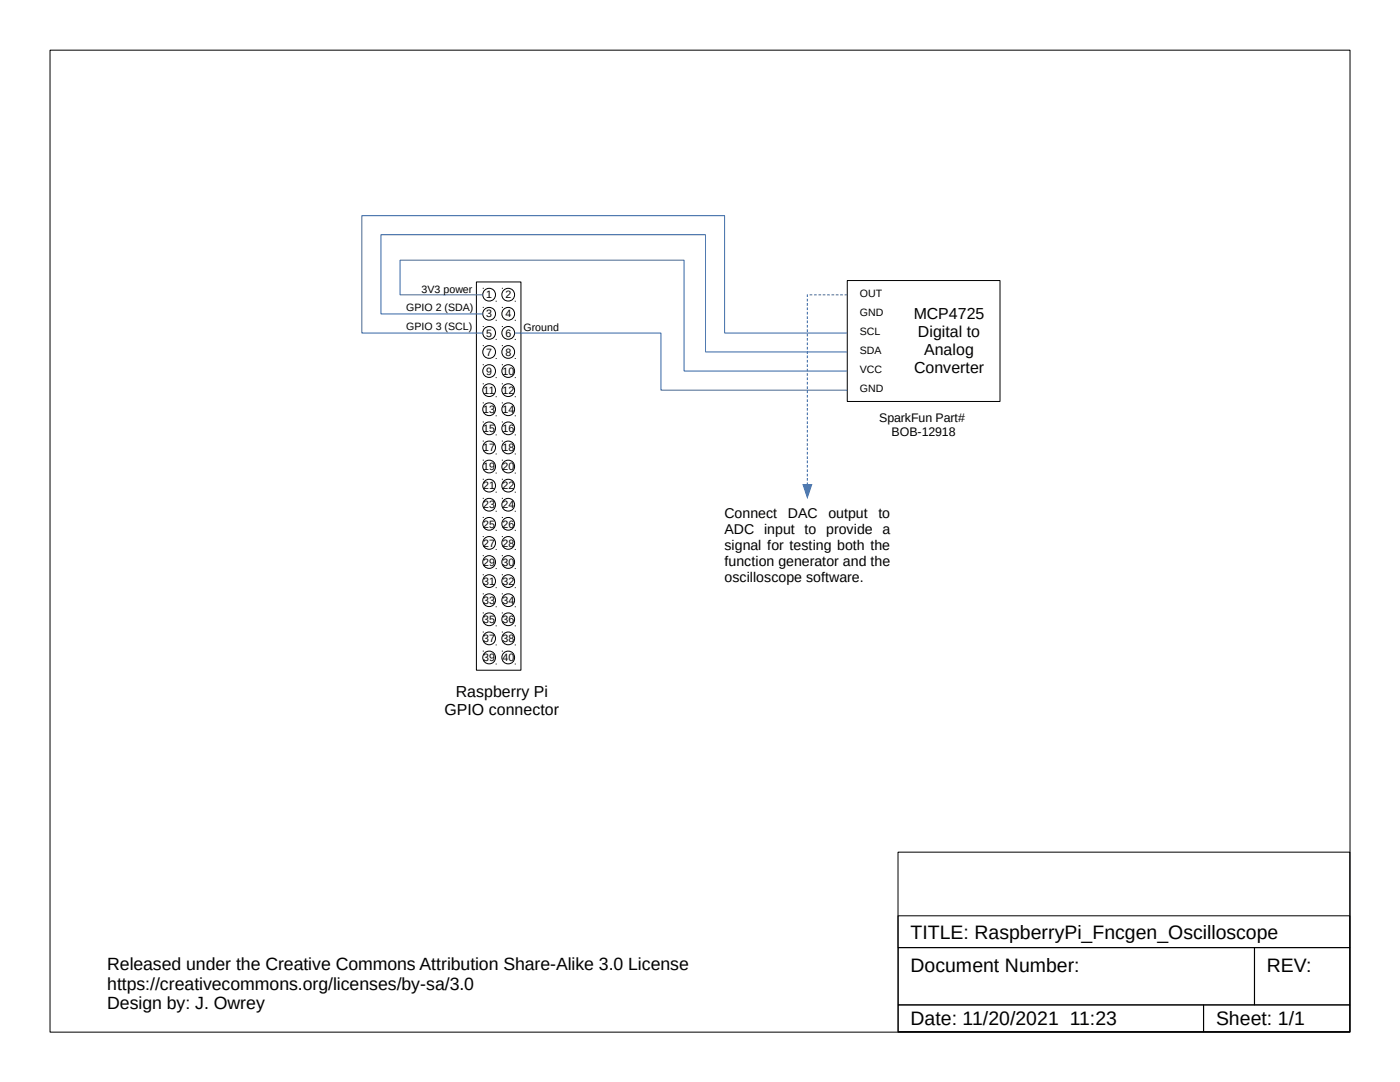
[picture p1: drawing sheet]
<svg xmlns="http://www.w3.org/2000/svg" width="279mm" height="216mm" viewBox="0 0 279 216" stroke-linecap="round" stroke-linejoin="round" font-family="sans-serif">
<g fill="none" stroke="#000" stroke-width=".2">
<path d="M10 10h259.4v195.9h-259.4zM95.1 56.3h8.9v77.4h-8.9zM96.3 57.5h.1M100.2 57.5h.1M169.1 56h30.5v24.1h-30.5zM96.3 61.3h.1M96.3 65.1h.1M96.3 69h.1M96.3 72.8h.1M96.3 76.6h.1M98.9 60.1h.1M98.9 63.9h.1"/>
<path d="M98.9 67.7h.1M98.9 71.5h.1M98.9 75.3h.1M98.9 79.2h.1M100.2 61.3h.1M100.2 65.1h.1M100.2 69h.1M100.2 72.8h.1M100.2 76.6h.1M102.7 60.1h.1M102.7 63.9h.1M102.7 67.7h.1"/>
<path d="M102.7 71.5h.1M102.7 75.3h.1M102.7 79.2h.1M96.3 80.4h.1M96.3 84.2h.1M96.3 88h.1M96.3 91.8h.1M96.3 95.6h.1M96.3 99.4h.1M98.9 83h.1M98.9 86.8h.1M98.9 90.6h.1"/>
<path d="M98.9 94.4h.1M98.9 98.2h.1M100.2 80.4h.1M100.2 84.2h.1M100.2 88h.1M100.2 91.8h.1M100.2 95.6h.1M100.2 99.4h.1M102.7 83h.1M102.7 86.8h.1M102.7 90.6h.1M102.7 94.4h.1"/>
<path d="M102.7 98.2h.1M96.3 103.2h.1M96.3 107.1h.1M96.3 110.9h.1M96.3 114.7h.1M96.3 118.5h.1M98.9 102h.1M98.9 105.8h.1M98.9 109.6h.1M98.9 113.4h.1M98.9 117.3h.1M100.2 103.2h.1"/>
<path d="M100.2 107.1h.1M100.2 110.9h.1M100.2 114.7h.1M100.2 118.5h.1M102.7 102h.1M102.7 105.8h.1M102.7 109.6h.1M102.7 113.4h.1M102.7 117.3h.1M96.3 122.3h.1M96.3 126.1h.1M96.3 129.9h.1"/>
<path d="M98.9 121.1h.1M98.9 124.9h.1M98.9 128.7h.1M98.9 132.5h.1M100.2 122.3h.1M100.2 126.1h.1M100.2 129.9h.1M102.7 121.1h.1M102.7 124.9h.1M102.7 128.7h.1M102.7 132.5h.1M179.2 170h90.2v35.9h-90.2z"/>
<path d="M179.2 182.7h90.2v6.4h-90.2zM179.2 189.1h71.2v11.4h-71.2zM250.3 189.1h19.1v11.4h-19.1zM179.2 200.5h61v5.3h-61zM240.2 200.5h29.2v5.3h-29.2z"/>
<circle cx="97.6" cy="58.8" r="1.28"/>
<circle cx="101.4" cy="58.8" r="1.28"/>
<circle cx="97.6" cy="70.2" r="1.28"/>
<circle cx="97.6" cy="62.6" r="1.28"/>
<circle cx="97.6" cy="74" r="1.28"/>
<circle cx="97.6" cy="66.4" r="1.28"/>
<circle cx="97.6" cy="77.9" r="1.28"/>
<circle cx="101.4" cy="62.6" r="1.28"/>
<circle cx="101.4" cy="74" r="1.28"/>
<circle cx="101.4" cy="70.2" r="1.28"/>
<circle cx="101.4" cy="66.4" r="1.28"/>
<circle cx="101.4" cy="77.9" r="1.28"/>
<circle cx="97.6" cy="93.1" r="1.28"/>
<circle cx="97.6" cy="89.3" r="1.28"/>
<circle cx="97.6" cy="81.7" r="1.28"/>
<circle cx="97.6" cy="85.5" r="1.28"/>
<circle cx="97.6" cy="96.9" r="1.28"/>
<circle cx="101.4" cy="93.1" r="1.28"/>
<circle cx="101.4" cy="81.7" r="1.28"/>
<circle cx="101.4" cy="89.3" r="1.28"/>
<circle cx="101.4" cy="85.5" r="1.28"/>
<circle cx="101.4" cy="96.9" r="1.28"/>
<circle cx="97.6" cy="100.7" r="1.28"/>
<circle cx="97.6" cy="108.3" r="1.28"/>
<circle cx="97.6" cy="112.1" r="1.28"/>
<circle cx="97.6" cy="119.8" r="1.28"/>
<circle cx="97.6" cy="104.5" r="1.28"/>
<circle cx="97.6" cy="116" r="1.28"/>
<circle cx="101.4" cy="100.7" r="1.28"/>
<circle cx="101.4" cy="119.8" r="1.28"/>
<circle cx="101.4" cy="108.3" r="1.28"/>
<circle cx="101.4" cy="112.1" r="1.28"/>
<circle cx="101.4" cy="104.5" r="1.28"/>
<circle cx="101.4" cy="116" r="1.28"/>
<circle cx="97.6" cy="131.2" r="1.28"/>
<circle cx="97.6" cy="127.4" r="1.28"/>
<circle cx="97.6" cy="123.6" r="1.28"/>
<circle cx="101.4" cy="131.2" r="1.28"/>
<circle cx="101.4" cy="127.4" r="1.28"/>
<circle cx="101.4" cy="123.6" r="1.28"/>
</g>
<g fill="none" stroke="#3465a4" stroke-width=".2">
<path d="M96.4 58.8h-16.6v-6.9h56.7v22.1h32.6M161.1 59.6v.5M161.2 58.8h-.1v.5M161.6 58.8h.5M162.5 58.8h.5M163.3 58.8h.6M164.2 58.8h.5M165.1 58.8h.5M165.9 58.8h.6M166.8 58.8h.5M167.7 58.8h.5M168.6 58.8h.5"/>
<path d="M96.4 62.6h-20.4v-15.8h64.8v23.4h28.3M96.4 66.5h-24.2v-23.5h72.4v23.5h24.5M102.7 66.5h29.2v11.3h37.2M161.1 60.5v.5M161.1 61.3v.6M161.1 62.2v.5M161.1 63.1v.5M161.1 63.9v.6M161.1 64.8v.6M161.1 65.7v.5M161.1 66.6v.5M161.1 67.4v.6"/>
<path d="M161.1 68.3v.6M161.1 69.2v.5M161.1 70.1v.5M161.1 70.9v.6M161.1 71.8v.5M161.1 72.7v.5M161.1 73.6v.5M161.1 74.5v.5M161.1 75.3v.5M161.1 76.2v.5M161.1 77.1v.5M161.1 77.9v.5"/>
<path d="M161.1 78.8v.5M161.1 79.7v.5M161.1 80.6v.5M161.1 81.4v.5M161.1 82.3v.5M161.1 83.2v.5M161.1 84.1v.5M161.1 84.9v.5M161.1 85.8v.5M161.1 86.7v.5M161.1 87.5v.6M161.1 88.4v.6"/>
<path d="M161.1 89.3v.5M161.1 90.2v.5M161.1 91v.6M161.1 91.9v.5M161.1 92.8v.5M161.1 93.7v.5M161.1 94.5v.6M161.1 95.4v.5M161.1 96.3v.4"/>
</g>
<path d="M160.1 96.6h2l-1 3z" fill="#3465a4"/>
<g font-size="3.9">
<text x="181.7" y="187.3">TITLE: RaspberryPi_Fncgen_Oscilloscope</text>
<text x="181.7" y="194">Document Number:</text>
<text x="252.8" y="194">REV:</text>
<text x="181.7" y="204.5">Date: 11/20/2021 11:23</text>
<text x="242.7" y="204.5">Sheet: 1/1</text>
</g>
<g font-size="3.5">
<text x="21.4" y="193.5">Released under the Creative Commons Attribution Share-Alike 3.0 License</text>
<text x="21.4" y="197.5">https://creativecommons.org/licenses/by-sa/3.0</text>
<text x="21.4" y="201.4">Design by: J. Owrey</text>
</g>
<g font-size="3.2">
<text x="182.4" y="63.7">MCP4725</text>
<text x="183.2" y="67.2">Digital to</text>
<text x="184.4" y="70.8">Analog</text>
<text x="182.4" y="74.4">Converter</text>
<text x="88.7" y="142.7">GPIO connector</text>
<text x="90.9" y="139.2">Raspberry Pi</text>
</g>
<g font-size="2.8">
<text x="144.6" y="103.4">Connect</text>
<text x="144.6" y="106.6">ADC input to provide a</text>
<text x="157.2" y="103.4">DAC</text>
<text x="165.3" y="103.4">output</text>
<text x="175.3" y="103.4">to</text>
<text x="144.6" y="109.7">signal for testing both the</text>
<text x="144.6" y="112.9">function generator and the</text>
<text x="144.6" y="116.1">oscilloscope software.</text>
</g>
<g font-size="2.5">
<text x="175.4" y="84.2">SparkFun Part#</text>
<text x="177.9" y="87">BOB-12918</text>
</g>
<g font-size="2.1">
<text x="84.1" y="58.4">3V3 power</text>
<text x="97" y="59.5">1</text>
<text x="100.9" y="59.5">2</text>
<text x="171.6" y="59.3">OUT</text>
<text x="81.1" y="62">GPIO 2 (SDA)</text>
<text x="81.1" y="65.8">GPIO 3 (SCL)</text>
<text x="97" y="63.3">3</text>
<text x="100.9" y="63.3">4</text>
<text x="104.5" y="66">Ground</text>
<text x="171.6" y="63">GND</text>
<text x="97" y="67.2">5</text>
<text x="97" y="71">7</text>
<text x="100.9" y="67.2">6</text>
<text x="100.9" y="71">8</text>
<text x="171.6" y="66.8">SCL</text>
<text x="171.6" y="70.6">SDA</text>
<text x="97" y="74.8">9</text>
<text x="100.3" y="74.8">10</text>
<text x="171.6" y="74.4">VCC</text>
<text x="96.4" y="82.4">13</text>
<text x="96.5" y="78.6">11</text>
<text x="100.3" y="78.6">12</text>
<text x="100.3" y="82.4">14</text>
<text x="171.6" y="78.2">GND</text>
<text x="96.4" y="86.2">15</text>
<text x="100.3" y="86.2">16</text>
<text x="96.4" y="90">17</text>
<text x="96.4" y="93.8">19</text>
<text x="100.3" y="90">18</text>
<text x="100.3" y="93.8">20</text>
<text x="96.4" y="97.6">21</text>
<text x="96.4" y="101.4">23</text>
<text x="100.3" y="97.6">22</text>
<text x="100.3" y="101.4">24</text>
<text x="96.4" y="105.3">25</text>
<text x="100.3" y="105.3">26</text>
<text x="96.4" y="109.1">27</text>
<text x="96.4" y="112.9">29</text>
<text x="100.3" y="109.1">28</text>
<text x="100.3" y="112.9">30</text>
<text x="96.4" y="116.7">31</text>
<text x="100.3" y="116.7">32</text>
<text x="96.4" y="120.5">33</text>
<text x="96.4" y="124.3">35</text>
<text x="100.3" y="120.5">34</text>
<text x="100.3" y="124.3">36</text>
<text x="96.4" y="128.1">37</text>
<text x="96.4" y="131.9">39</text>
<text x="100.3" y="128.1">38</text>
<text x="100.3" y="131.9">40</text>
</g>
</svg>
